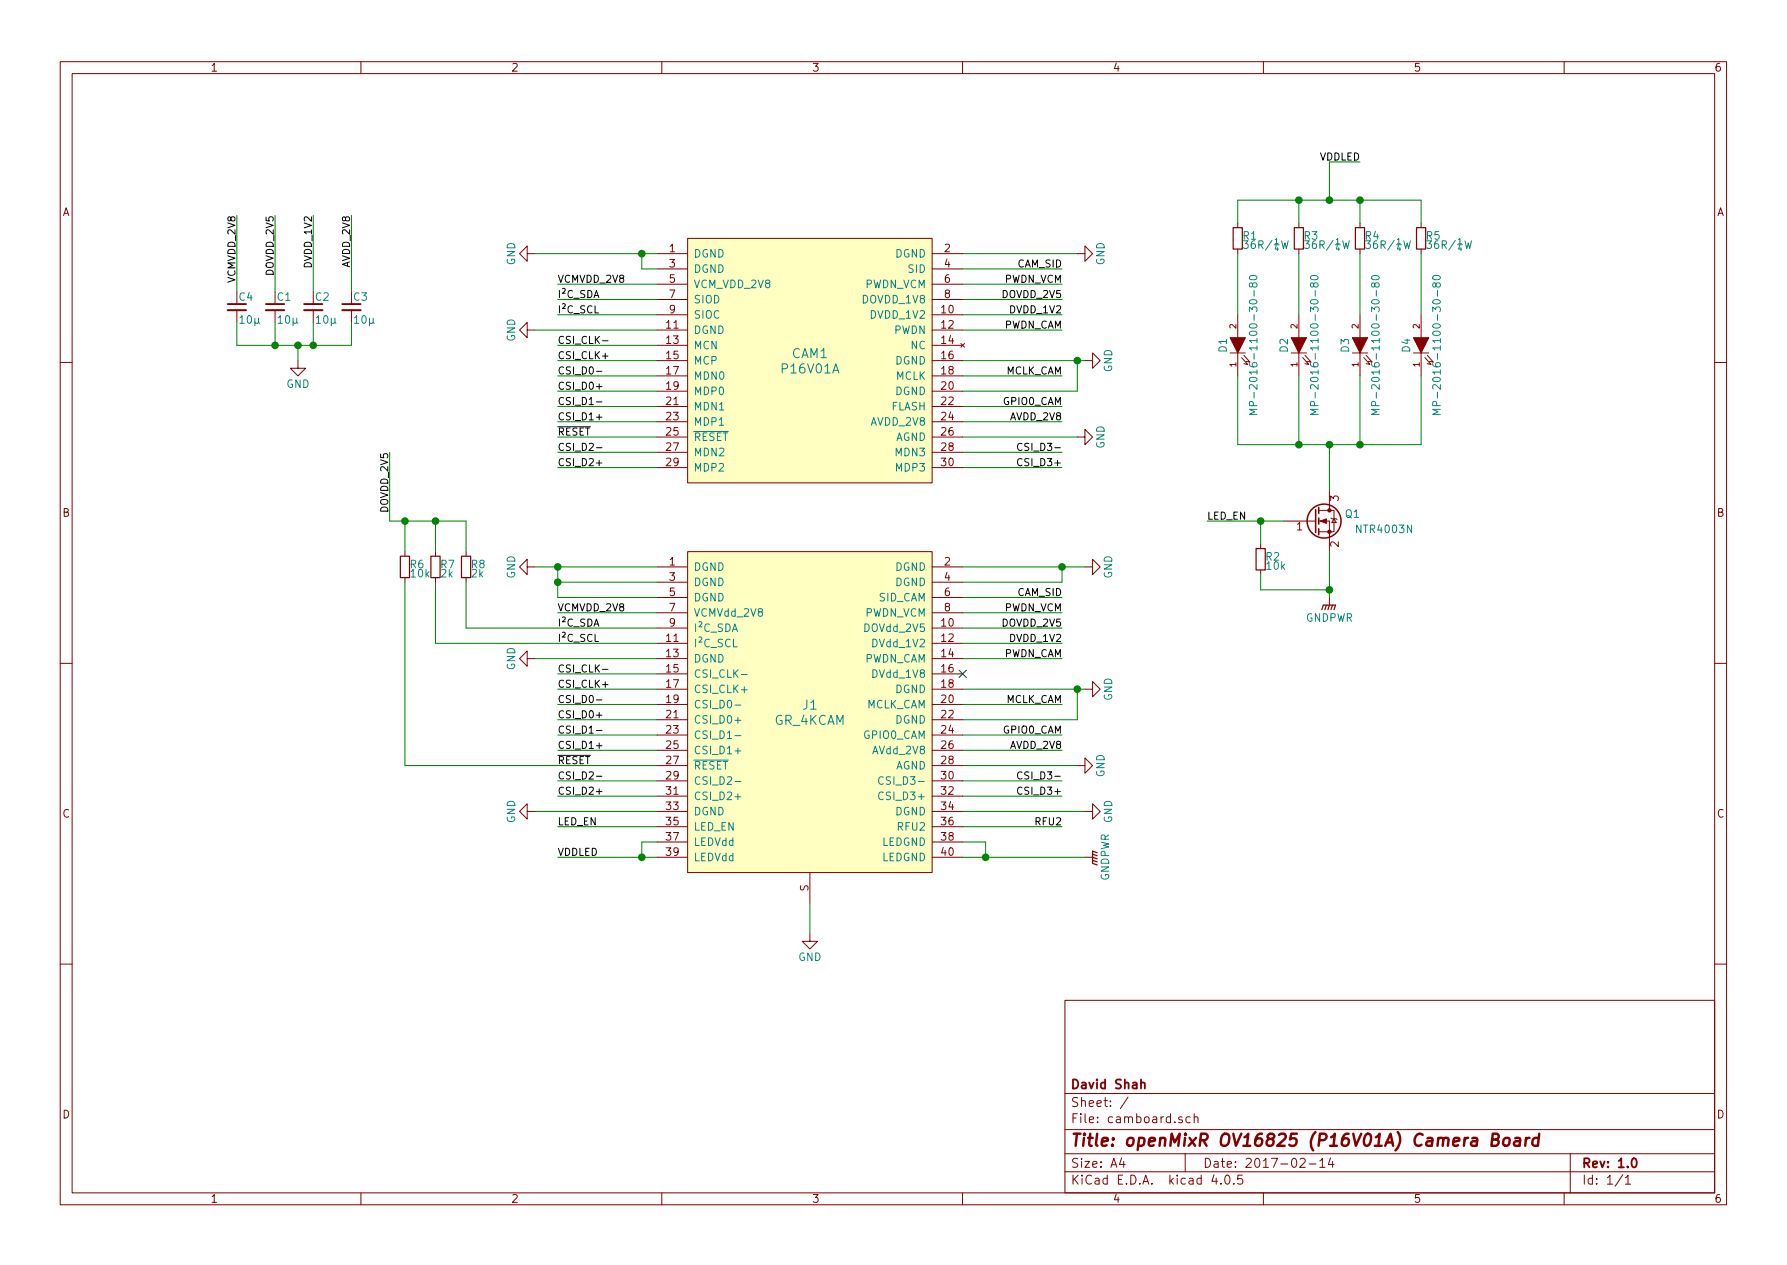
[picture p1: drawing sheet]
EESchema Schematic File Version 2
LIBS:camboard-rescue
LIBS:power
LIBS:device
LIBS:transistors
LIBS:conn
LIBS:linear
LIBS:regul
LIBS:74xx
LIBS:cmos4000
LIBS:adc-dac
LIBS:memory
LIBS:xilinx
LIBS:microcontrollers
LIBS:dsp
LIBS:microchip
LIBS:analog_switches
LIBS:motorola
LIBS:texas
LIBS:intel
LIBS:audio
LIBS:interface
LIBS:digital-audio
LIBS:philips
LIBS:display
LIBS:cypress
LIBS:siliconi
LIBS:opto
LIBS:atmel
LIBS:contrib
LIBS:valves
LIBS:camboard
LIBS:customconn
LIBS:camboard-cache
EELAYER 25 0
EELAYER END
$Descr A4 11693 8268
encoding utf-8
Sheet 1 1
Title "openMixR OV16825 (P16V01A) Camera Board"
Date "2017-02-14"
Rev "1.0"
Comp "David Shah"
Comment1 ""
Comment2 ""
Comment3 ""
Comment4 ""
$EndDescr
$Comp
L P16V01A CAM1
U 1 1
P 5300 2350
F 0 "CAM1" H 5300 2400 60  0000 C CNN
F 1 "P16V01A" H 5300 2300 60  0000 C CNN
F 2 "Custom Parts:P16V01A-503304-3040" H 5300 2400 60  0001 C CNN
F 3 "" H 5300 2400 60  0001 C CNN
	1    5300 2350
	1    0    0    -1  
$EndComp
Text Label 3650 4000 0    47   ~ 0
VCMVDD_2V8
Text Label 3650 4100 0    47   ~ 0
I²C_SDA
Text Label 3650 4200 0    47   ~ 0
I²C_SCL
Text Label 3650 4400 0    47   ~ 0
CSI_CLK-
Text Label 3650 4500 0    47   ~ 0
CSI_CLK+
Text Label 3650 4600 0    47   ~ 0
CSI_D0-
Text Label 3650 4700 0    47   ~ 0
CSI_D0+
Text Label 3650 4800 0    47   ~ 0
CSI_D1-
Text Label 3650 4900 0    47   ~ 0
CSI_D1+
Text Label 3650 5000 0    47   ~ 0
~RESET
Text Label 3650 5100 0    47   ~ 0
CSI_D2-
Text Label 3650 5200 0    47   ~ 0
CSI_D2+
Text Label 3650 5400 0    47   ~ 0
LED_EN
Text Label 3650 5600 0    47   ~ 0
VDDLED
$Comp
L GNDPWR #PWR01
U 1 1
P 7100 5600
F 0 "#PWR01" H 7100 5400 50  0001 C CNN
F 1 "GNDPWR" H 7100 5470 50  0000 C CNN
F 2 "" H 7100 5550 50  0000 C CNN
F 3 "" H 7100 5550 50  0000 C CNN
	1    7100 5600
	0    -1   -1   0   
$EndComp
Text Label 6950 3900 2    47   ~ 0
CAM_SID
Text Label 6950 4000 2    47   ~ 0
PWDN_VCM
Text Label 6950 4100 2    47   ~ 0
DOVDD_2V5
Text Label 6950 4200 2    47   ~ 0
DVDD_1V2
Text Label 6950 4300 2    47   ~ 0
PWDN_CAM
Text Label 6950 5400 2    47   ~ 0
RFU2
Text Label 6950 4600 2    47   ~ 0
MCLK_CAM
Text Label 6950 4800 2    47   ~ 0
GPIO0_CAM
Text Label 6950 4900 2    47   ~ 0
AVDD_2V8
Text Label 6950 5100 2    47   ~ 0
CSI_D3-
Text Label 6950 5200 2    47   ~ 0
CSI_D3+
Text Label 3650 1850 0    47   ~ 0
VCMVDD_2V8
Text Label 3650 1950 0    47   ~ 0
I²C_SDA
Text Label 3650 2050 0    47   ~ 0
I²C_SCL
Text Label 3650 2250 0    47   ~ 0
CSI_CLK-
Text Label 3650 2350 0    47   ~ 0
CSI_CLK+
Text Label 3650 2450 0    47   ~ 0
CSI_D0-
Text Label 3650 2550 0    47   ~ 0
CSI_D0+
Text Label 3650 2650 0    47   ~ 0
CSI_D1-
Text Label 3650 2750 0    47   ~ 0
CSI_D1+
Text Label 3650 2850 0    47   ~ 0
~RESET
Text Label 3650 2950 0    47   ~ 0
CSI_D2-
Text Label 3650 3050 0    47   ~ 0
CSI_D2+
Text Label 6950 1750 2    47   ~ 0
CAM_SID
Text Label 6950 1850 2    47   ~ 0
PWDN_VCM
Text Label 6950 1950 2    47   ~ 0
DOVDD_2V5
Text Label 6950 2050 2    47   ~ 0
DVDD_1V2
Text Label 6950 2150 2    47   ~ 0
PWDN_CAM
Text Label 6950 2450 2    47   ~ 0
MCLK_CAM
Text Label 6950 2650 2    47   ~ 0
GPIO0_CAM
Text Label 6950 2750 2    47   ~ 0
AVDD_2V8
Text Label 6950 2950 2    47   ~ 0
CSI_D3-
Text Label 6950 3050 2    47   ~ 0
CSI_D3+
$Comp
L LED-RESCUE-camboard D1
U 1 1
P 8100 2250
F 0 "D1" H 8100 2350 50  0000 C CNN
F 1 "MP-2016-1100-30-80" H 8100 2150 50  0000 C CNN
F 2 "Custom Parts:LED_MP2016" H 8100 2250 50  0001 C CNN
F 3 "" H 8100 2250 50  0000 C CNN
	1    8100 2250
	0    -1   -1   0   
$EndComp
$Comp
L R_Small R1
U 1 1
P 8100 1550
F 0 "R1" H 8130 1570 50  0000 L CNN
F 1 "36R/¼W" H 8130 1510 50  0000 L CNN
F 2 "Resistors_SMD:R_1206" H 8100 1550 50  0001 C CNN
F 3 "" H 8100 1550 50  0000 C CNN
	1    8100 1550
	1    0    0    -1  
$EndComp
$Comp
L LED-RESCUE-camboard D2
U 1 1
P 8500 2250
F 0 "D2" H 8500 2350 50  0000 C CNN
F 1 "MP-2016-1100-30-80" H 8500 2150 50  0000 C CNN
F 2 "Custom Parts:LED_MP2016" H 8500 2250 50  0001 C CNN
F 3 "" H 8500 2250 50  0000 C CNN
	1    8500 2250
	0    -1   -1   0   
$EndComp
$Comp
L R_Small R3
U 1 1
P 8500 1550
F 0 "R3" H 8530 1570 50  0000 L CNN
F 1 "36R/¼W" H 8530 1510 50  0000 L CNN
F 2 "Resistors_SMD:R_1206" H 8500 1550 50  0001 C CNN
F 3 "" H 8500 1550 50  0000 C CNN
	1    8500 1550
	1    0    0    -1  
$EndComp
$Comp
L LED-RESCUE-camboard D3
U 1 1
P 8900 2250
F 0 "D3" H 8900 2350 50  0000 C CNN
F 1 "MP-2016-1100-30-80" H 8900 2150 50  0000 C CNN
F 2 "Custom Parts:LED_MP2016" H 8900 2250 50  0001 C CNN
F 3 "" H 8900 2250 50  0000 C CNN
	1    8900 2250
	0    -1   -1   0   
$EndComp
$Comp
L R_Small R4
U 1 1
P 8900 1550
F 0 "R4" H 8930 1570 50  0000 L CNN
F 1 "36R/¼W" H 8930 1510 50  0000 L CNN
F 2 "Resistors_SMD:R_1206" H 8900 1550 50  0001 C CNN
F 3 "" H 8900 1550 50  0000 C CNN
	1    8900 1550
	1    0    0    -1  
$EndComp
$Comp
L LED-RESCUE-camboard D4
U 1 1
P 9300 2250
F 0 "D4" H 9300 2350 50  0000 C CNN
F 1 "MP-2016-1100-30-80" H 9300 2150 50  0000 C CNN
F 2 "Custom Parts:LED_MP2016" H 9300 2250 50  0001 C CNN
F 3 "" H 9300 2250 50  0000 C CNN
	1    9300 2250
	0    -1   -1   0   
$EndComp
$Comp
L R_Small R5
U 1 1
P 9300 1550
F 0 "R5" H 9330 1570 50  0000 L CNN
F 1 "36R/¼W" H 9330 1510 50  0000 L CNN
F 2 "Resistors_SMD:R_1206" H 9300 1550 50  0001 C CNN
F 3 "" H 9300 1550 50  0000 C CNN
	1    9300 1550
	1    0    0    -1  
$EndComp
$Comp
L Q_NMOS_GSD Q1
U 1 1
P 8600 3400
F 0 "Q1" H 8900 3450 50  0000 R CNN
F 1 "NTR4003N" H 9250 3350 50  0000 R CNN
F 2 "TO_SOT_Packages_SMD:SOT-23" H 8800 3500 50  0001 C CNN
F 3 "" H 8600 3400 50  0000 C CNN
	1    8600 3400
	1    0    0    -1  
$EndComp
Text Label 8900 1050 2    47   ~ 0
VDDLED
$Comp
L GNDPWR #PWR02
U 1 1
P 8700 3900
F 0 "#PWR02" H 8700 3700 50  0001 C CNN
F 1 "GNDPWR" H 8700 3770 50  0000 C CNN
F 2 "" H 8700 3850 50  0000 C CNN
F 3 "" H 8700 3850 50  0000 C CNN
	1    8700 3900
	1    0    0    -1  
$EndComp
Text Label 7900 3400 0    47   ~ 0
LED_EN
$Comp
L R_Small R2
U 1 1
P 8250 3650
F 0 "R2" H 8280 3670 50  0000 L CNN
F 1 "10k" H 8280 3610 50  0000 L CNN
F 2 "Resistors_SMD:R_0402" H 8250 3650 50  0001 C CNN
F 3 "" H 8250 3650 50  0000 C CNN
	1    8250 3650
	1    0    0    -1  
$EndComp
$Comp
L C_Small C1
U 1 1
P 1800 2000
F 0 "C1" H 1810 2070 50  0000 L CNN
F 1 "10µ" H 1810 1920 50  0000 L CNN
F 2 "Capacitors_SMD:C_0805" H 1800 2000 50  0001 C CNN
F 3 "" H 1800 2000 50  0000 C CNN
	1    1800 2000
	1    0    0    -1  
$EndComp
$Comp
L C_Small C3
U 1 1
P 2300 2000
F 0 "C3" H 2310 2070 50  0000 L CNN
F 1 "10µ" H 2310 1920 50  0000 L CNN
F 2 "Capacitors_SMD:C_0805" H 2300 2000 50  0001 C CNN
F 3 "" H 2300 2000 50  0000 C CNN
	1    2300 2000
	1    0    0    -1  
$EndComp
$Comp
L C_Small C2
U 1 1
P 2050 2000
F 0 "C2" H 2060 2070 50  0000 L CNN
F 1 "10µ" H 2060 1920 50  0000 L CNN
F 2 "Capacitors_SMD:C_0805" H 2050 2000 50  0001 C CNN
F 3 "" H 2050 2000 50  0000 C CNN
	1    2050 2000
	1    0    0    -1  
$EndComp
Text Label 2050 1400 3    47   ~ 0
DVDD_1V2
Text Label 2300 1400 3    47   ~ 0
AVDD_2V8
Text Label 1800 1400 3    47   ~ 0
DOVDD_2V5
$Comp
L GR_4KCAM J1
U 1 1
P 5300 4650
F 0 "J1" H 5300 4700 60  0000 C CNN
F 1 "GR_4KCAM" H 5300 4600 60  0000 C CNN
F 2 "Custom Parts:DF17(4.0)-40DP-0.5V(57)" H 5300 4650 60  0001 C CNN
F 3 "" H 5300 4650 60  0001 C CNN
	1    5300 4650
	1    0    0    -1  
$EndComp
$Comp
L GND #PWR03
U 1 1
P 7100 4500
F 0 "#PWR03" H 7100 4250 50  0001 C CNN
F 1 "GND" H 7100 4350 50  0000 C CNN
F 2 "" H 7100 4500 50  0000 C CNN
F 3 "" H 7100 4500 50  0000 C CNN
	1    7100 4500
	0    -1   -1   0   
$EndComp
$Comp
L GND #PWR04
U 1 1
P 5300 6100
F 0 "#PWR04" H 5300 5850 50  0001 C CNN
F 1 "GND" H 5300 5950 50  0000 C CNN
F 2 "" H 5300 6100 50  0000 C CNN
F 3 "" H 5300 6100 50  0000 C CNN
	1    5300 6100
	1    0    0    -1  
$EndComp
$Comp
L GND #PWR05
U 1 1
P 3500 5300
F 0 "#PWR05" H 3500 5050 50  0001 C CNN
F 1 "GND" H 3500 5150 50  0000 C CNN
F 2 "" H 3500 5300 50  0000 C CNN
F 3 "" H 3500 5300 50  0000 C CNN
	1    3500 5300
	0    1    1    0   
$EndComp
$Comp
L GND #PWR06
U 1 1
P 3500 4300
F 0 "#PWR06" H 3500 4050 50  0001 C CNN
F 1 "GND" H 3500 4150 50  0000 C CNN
F 2 "" H 3500 4300 50  0000 C CNN
F 3 "" H 3500 4300 50  0000 C CNN
	1    3500 4300
	0    1    1    0   
$EndComp
$Comp
L GND #PWR07
U 1 1
P 3500 3700
F 0 "#PWR07" H 3500 3450 50  0001 C CNN
F 1 "GND" H 3500 3550 50  0000 C CNN
F 2 "" H 3500 3700 50  0000 C CNN
F 3 "" H 3500 3700 50  0000 C CNN
	1    3500 3700
	0    1    1    0   
$EndComp
$Comp
L GND #PWR08
U 1 1
P 3500 2150
F 0 "#PWR08" H 3500 1900 50  0001 C CNN
F 1 "GND" H 3500 2000 50  0000 C CNN
F 2 "" H 3500 2150 50  0000 C CNN
F 3 "" H 3500 2150 50  0000 C CNN
	1    3500 2150
	0    1    1    0   
$EndComp
$Comp
L GND #PWR09
U 1 1
P 3500 1650
F 0 "#PWR09" H 3500 1400 50  0001 C CNN
F 1 "GND" H 3500 1500 50  0000 C CNN
F 2 "" H 3500 1650 50  0000 C CNN
F 3 "" H 3500 1650 50  0000 C CNN
	1    3500 1650
	0    1    1    0   
$EndComp
$Comp
L GND #PWR010
U 1 1
P 7050 1650
F 0 "#PWR010" H 7050 1400 50  0001 C CNN
F 1 "GND" H 7050 1500 50  0000 C CNN
F 2 "" H 7050 1650 50  0000 C CNN
F 3 "" H 7050 1650 50  0000 C CNN
	1    7050 1650
	0    -1   -1   0   
$EndComp
$Comp
L GND #PWR011
U 1 1
P 7100 3700
F 0 "#PWR011" H 7100 3450 50  0001 C CNN
F 1 "GND" H 7100 3550 50  0000 C CNN
F 2 "" H 7100 3700 50  0000 C CNN
F 3 "" H 7100 3700 50  0000 C CNN
	1    7100 3700
	0    -1   -1   0   
$EndComp
$Comp
L GND #PWR012
U 1 1
P 7050 2850
F 0 "#PWR012" H 7050 2600 50  0001 C CNN
F 1 "GND" H 7050 2700 50  0000 C CNN
F 2 "" H 7050 2850 50  0000 C CNN
F 3 "" H 7050 2850 50  0000 C CNN
	1    7050 2850
	0    -1   -1   0   
$EndComp
$Comp
L GND #PWR013
U 1 1
P 7100 2350
F 0 "#PWR013" H 7100 2100 50  0001 C CNN
F 1 "GND" H 7100 2200 50  0000 C CNN
F 2 "" H 7100 2350 50  0000 C CNN
F 3 "" H 7100 2350 50  0000 C CNN
	1    7100 2350
	0    -1   -1   0   
$EndComp
$Comp
L GND #PWR014
U 1 1
P 7050 5000
F 0 "#PWR014" H 7050 4750 50  0001 C CNN
F 1 "GND" H 7050 4850 50  0000 C CNN
F 2 "" H 7050 5000 50  0000 C CNN
F 3 "" H 7050 5000 50  0000 C CNN
	1    7050 5000
	0    -1   -1   0   
$EndComp
$Comp
L GND #PWR015
U 1 1
P 7100 5300
F 0 "#PWR015" H 7100 5050 50  0001 C CNN
F 1 "GND" H 7100 5150 50  0000 C CNN
F 2 "" H 7100 5300 50  0000 C CNN
F 3 "" H 7100 5300 50  0000 C CNN
	1    7100 5300
	0    -1   -1   0   
$EndComp
$Comp
L GND #PWR016
U 1 1
P 1950 2350
F 0 "#PWR016" H 1950 2100 50  0001 C CNN
F 1 "GND" H 1950 2200 50  0000 C CNN
F 2 "" H 1950 2350 50  0000 C CNN
F 3 "" H 1950 2350 50  0000 C CNN
	1    1950 2350
	1    0    0    -1  
$EndComp
$Comp
L C_Small C4
U 1 1
P 1550 2000
F 0 "C4" H 1560 2070 50  0000 L CNN
F 1 "10µ" H 1560 1920 50  0000 L CNN
F 2 "Capacitors_SMD:C_0805" H 1550 2000 50  0001 C CNN
F 3 "" H 1550 2000 50  0000 C CNN
	1    1550 2000
	1    0    0    -1  
$EndComp
Text Label 1550 1400 3    47   ~ 0
VCMVDD_2V8
NoConn ~ 6300 4400
$Comp
L R_Small R7
U 1 1
P 2850 3700
F 0 "R7" H 2880 3720 50  0000 L CNN
F 1 "2k" H 2880 3660 50  0000 L CNN
F 2 "Resistors_SMD:R_0402" H 2850 3700 50  0001 C CNN
F 3 "" H 2850 3700 50  0000 C CNN
	1    2850 3700
	1    0    0    -1  
$EndComp
$Comp
L R_Small R8
U 1 1
P 3050 3700
F 0 "R8" H 3080 3720 50  0000 L CNN
F 1 "2k" H 3080 3660 50  0000 L CNN
F 2 "Resistors_SMD:R_0402" H 3050 3700 50  0001 C CNN
F 3 "" H 3050 3700 50  0000 C CNN
	1    3050 3700
	1    0    0    -1  
$EndComp
$Comp
L R_Small R6
U 1 1
P 2650 3700
F 0 "R6" H 2680 3720 50  0000 L CNN
F 1 "10k" H 2680 3660 50  0000 L CNN
F 2 "Resistors_SMD:R_0402" H 2650 3700 50  0001 C CNN
F 3 "" H 2650 3700 50  0000 C CNN
	1    2650 3700
	1    0    0    -1  
$EndComp
Text Label 2550 2950 3    47   ~ 0
DOVDD_2V5
Wire Wire Line
	3500 3700 4300 3700
Wire Wire Line
	4300 3800 3650 3800
Wire Wire Line
	3650 3700 3650 3900
Connection ~ 3650 3700
Wire Wire Line
	3650 3900 4300 3900
Connection ~ 3650 3800
Wire Wire Line
	6300 3700 7100 3700
Connection ~ 6950 3700
Wire Wire Line
	6300 3800 6950 3800
Wire Wire Line
	6950 3800 6950 3700
Wire Wire Line
	3500 1650 4300 1650
Wire Wire Line
	4200 1650 4200 1750
Wire Wire Line
	4200 1750 4300 1750
Connection ~ 4200 1650
Wire Wire Line
	6300 1650 7050 1650
Wire Wire Line
	3650 4000 4300 4000
Wire Wire Line
	3050 4100 4300 4100
Wire Wire Line
	2850 4200 4300 4200
Wire Wire Line
	3500 4300 4300 4300
Wire Wire Line
	4300 4400 3650 4400
Wire Wire Line
	3650 4500 4300 4500
Wire Wire Line
	3650 4600 4300 4600
Wire Wire Line
	3650 4700 4300 4700
Wire Wire Line
	3650 4800 4300 4800
Wire Wire Line
	3650 4900 4300 4900
Wire Wire Line
	2650 5000 4300 5000
Wire Wire Line
	3650 5100 4300 5100
Wire Wire Line
	3650 5200 4300 5200
Wire Wire Line
	3500 5300 4300 5300
Wire Wire Line
	3650 5400 4300 5400
Wire Wire Line
	3650 5600 4300 5600
Wire Wire Line
	4300 5500 4200 5500
Wire Wire Line
	4200 5500 4200 5600
Connection ~ 4200 5600
Wire Wire Line
	6300 3900 6950 3900
Wire Wire Line
	6300 4000 6950 4000
Wire Wire Line
	6300 4100 6950 4100
Wire Wire Line
	6300 4200 6950 4200
Wire Wire Line
	6300 4300 6950 4300
Wire Wire Line
	6300 4500 7100 4500
Wire Wire Line
	6300 4600 6950 4600
Wire Wire Line
	6300 4700 7050 4700
Wire Wire Line
	6300 4800 6950 4800
Wire Wire Line
	6300 4900 6950 4900
Wire Wire Line
	6300 5000 7050 5000
Wire Wire Line
	6300 5100 6950 5100
Wire Wire Line
	6300 5200 6950 5200
Wire Wire Line
	6300 5400 6950 5400
Wire Wire Line
	6450 5500 6450 5600
Wire Wire Line
	6300 5600 7100 5600
Wire Wire Line
	6300 5500 6450 5500
Connection ~ 6450 5600
Wire Wire Line
	7100 5300 6300 5300
Wire Wire Line
	7050 4700 7050 4500
Connection ~ 7050 4500
Wire Wire Line
	3650 1850 4300 1850
Wire Wire Line
	4300 1950 3650 1950
Wire Wire Line
	4300 2050 3650 2050
Wire Wire Line
	3500 2150 4300 2150
Wire Wire Line
	4300 2250 3650 2250
Wire Wire Line
	3650 2350 4300 2350
Wire Wire Line
	3650 2450 4300 2450
Wire Wire Line
	3650 2550 4300 2550
Wire Wire Line
	3650 2650 4300 2650
Wire Wire Line
	3650 2750 4300 2750
Wire Wire Line
	3650 2850 4300 2850
Wire Wire Line
	3650 2950 4300 2950
Wire Wire Line
	3650 3050 4300 3050
Wire Wire Line
	6300 1750 6950 1750
Wire Wire Line
	6300 1850 6950 1850
Wire Wire Line
	6300 1950 6950 1950
Wire Wire Line
	6300 2050 6950 2050
Wire Wire Line
	6300 2150 6950 2150
Wire Wire Line
	6300 2350 7100 2350
Wire Wire Line
	6300 2450 6950 2450
Wire Wire Line
	6300 2550 7050 2550
Wire Wire Line
	6300 2650 6950 2650
Wire Wire Line
	6300 2750 6950 2750
Wire Wire Line
	6300 2850 7050 2850
Wire Wire Line
	6300 2950 6950 2950
Wire Wire Line
	6300 3050 6950 3050
Wire Wire Line
	7050 2550 7050 2350
Connection ~ 7050 2350
Wire Wire Line
	8100 1650 8100 2050
Wire Wire Line
	8500 1650 8500 2050
Wire Wire Line
	8900 1650 8900 2050
Wire Wire Line
	9300 1650 9300 2050
Wire Wire Line
	8100 2450 8100 2900
Wire Wire Line
	8100 2900 9300 2900
Wire Wire Line
	9300 2900 9300 2450
Wire Wire Line
	8900 2900 8900 2450
Connection ~ 8900 2900
Wire Wire Line
	8500 2450 8500 2900
Connection ~ 8500 2900
Wire Wire Line
	8700 1300 8700 1050
Wire Wire Line
	8100 1300 9300 1300
Wire Wire Line
	8100 1300 8100 1450
Wire Wire Line
	8500 1300 8500 1450
Connection ~ 8500 1300
Wire Wire Line
	8900 1300 8900 1450
Connection ~ 8700 1300
Wire Wire Line
	9300 1300 9300 1450
Connection ~ 8900 1300
Wire Wire Line
	8700 3200 8700 2900
Connection ~ 8700 2900
Wire Wire Line
	8700 1050 8900 1050
Wire Wire Line
	8700 3600 8700 3900
Wire Wire Line
	7900 3400 8400 3400
Wire Wire Line
	8250 3550 8250 3400
Connection ~ 8250 3400
Wire Wire Line
	8250 3750 8250 3850
Wire Wire Line
	8250 3850 8700 3850
Connection ~ 8700 3850
Wire Wire Line
	2050 1400 2050 1900
Wire Wire Line
	2300 1400 2300 1900
Wire Wire Line
	1800 1400 1800 1900
Wire Wire Line
	1800 2100 1800 2250
Wire Wire Line
	1550 2250 2300 2250
Wire Wire Line
	2300 2250 2300 2100
Wire Wire Line
	1950 2250 1950 2350
Connection ~ 1950 2250
Wire Wire Line
	5300 6100 5300 5900
Wire Wire Line
	1550 2100 1550 2250
Connection ~ 1800 2250
Wire Wire Line
	2050 2100 2050 2250
Connection ~ 2050 2250
Wire Wire Line
	1550 1900 1550 1400
Wire Wire Line
	3050 3800 3050 4100
Wire Wire Line
	2850 4200 2850 3800
Wire Wire Line
	2650 3800 2650 5000
Wire Wire Line
	2550 3400 3050 3400
Wire Wire Line
	3050 3400 3050 3600
Wire Wire Line
	2850 3400 2850 3600
Connection ~ 2850 3400
Wire Wire Line
	2650 3600 2650 3400
Connection ~ 2650 3400
Wire Wire Line
	2550 2950 2550 3400
$EndSCHEMATC
